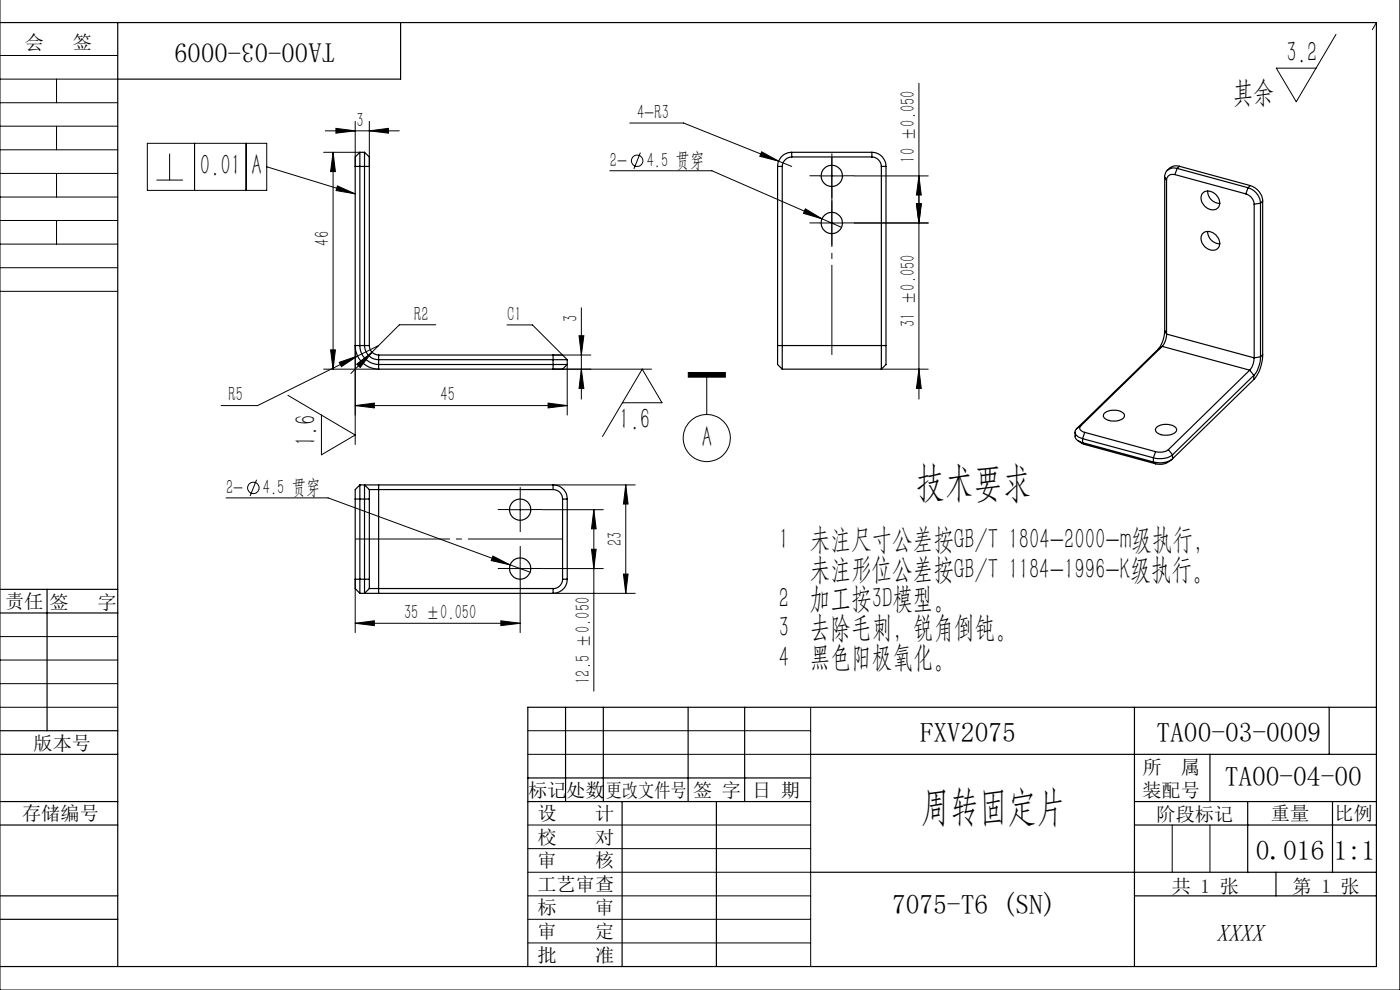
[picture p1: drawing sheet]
<svg xmlns="http://www.w3.org/2000/svg" width="297mm" height="210mm" viewBox="0 0 297 210" stroke-linecap="round" stroke-linejoin="round" font-family="sans-serif">
<g fill="none" stroke="#000" stroke-width=".25">
<path d="M0 4.8h292v200.2h-292M25 4.8v200.2M85 4.8v12h-60M75.4 35.3h3M75.4 35.3v38M76.3 32.3v41a4.1 4.1 0 0 0 4 4h40M76.3 32.3l-.9 1v2M76.3 32.3h1M77.3 32.3v41a3 3 0 0 0 3 3h40M77.3 32.3l1.1 1v2M78.4 35.3v38M165 35.3h.9"/>
<path d="M165 35.3v38M165.9 35.3v43M168 33.3a2.1 2.1 0 0 0-2.1 2M168 32.3a3 3 0 0 0-3 3M168 32.3h17M168 33.3h17M168 32.3v1M185 33.3a2.1 2.1 0 0 1 2 2M185 32.3a3 3 0 0 1 3 3M185 32.3v1M187 35.3v43M187 35.3h1"/>
<path d="M188 35.3v38M247.1 37.6l.4 .7M247.1 37.6v32.6M247.5 38.3v32.6M249.2 37a1.31 1.31 0 0 0-1.7 1.3M249.2 37l15.1 4.1M249.7 35.7a1.94 1.94 0 0 0-2.6 1.9M249.7 35.7l15.1 4.1M249.7 35.7l-.5 1.3M250.2 35.3a2.35 2.35 0 0 0-2.6 .9M250.2 35.3l-.5 .4M250.2 35.3l15 4.1"/>
<path d="M264.8 39.8a3.7 3.7 0 0 1 2.6 3.3M264.8 39.8l-.5 1.3M265.2 39.4a3.7 3.7 0 0 1 2.7 3.2M265.2 39.4l-.4 .4M255.2 40.9a2.32 2.32 0 0 1 3.5 1.5 1.57 1.57 0 0 1-.6 1.9 1.57 1.57 0 0 1-1.9-.1 2.27 2.27 0 0 1-1-3.3zM255.2 49.5a2.32 2.32 0 0 1 3.5 1.5 1.57 1.57 0 0 1-.6 1.9 1.57 1.57 0 0 1-1.9-.1 2.27 2.27 0 0 1-1-3.3zM256.2 40.5a2.66 2.66 0 0 0 2.6 2.7M256.2 49.1a2.66 2.66 0 0 0 2.6 2.6M264.3 41.1a2.46 2.46 0 0 1 1.8 2.2M266.1 43.3v32.6M267.4 43.1l-1.3 .2M267.4 43.1v32.6"/>
<path d="M267.9 42.6l-.5 .5M267.9 42.6v32.6M75.4 73.3a5 5 0 0 0 4.9 5M75.4 73.3h3M78.4 73.3a1.97 1.97 0 0 0 1.9 2M80.3 75.3h37M80.3 75.3v3M80.3 78.3h37M117.3 75.3h2l1 1M117.3 75.3v3M120.3 77.3l-1 1h-2M120.3 76.3v1"/>
<path d="M165 73.3v4l.9 1M165 73.3h23M165.9 78.3h21.1M188 73.3v4l-1 1M245.7 74.1l-17.3 16.8M246.6 73.5l-17.3 16.8M246.6 73.5l18.5 5M246.6 73.5l-.9 .6M247.1 70.2a6.6 6.6 0 0 1-1.4 3.9M247.1 70.2l.4 .7M247.5 70.9a4.2 4.2 0 0 1-.9 2.6M247.5 70.9l18.6 5"/>
<path d="M265.1 78.5l-17.2 16.9M265.1 78.5l.9 1.1M266 79.6l-17.3 16.9M266 79.6v.9M266.1 75.9a4 4 0 0 1-1 2.6M267.4 75.7a6.4 6.4 0 0 1-1.4 3.9M267.4 75.7l-1.3 .2M267.9 75.2a8.4 8.4 0 0 1-1.9 5.3M267.9 75.2l-.5 .5M228.1 91.7v.8a1.75 1.75 0 0 0 1.6 1.4M228.4 90.9a1.2 1.2 0 0 0-.2 1.3 1.2 1.2 0 0 0 1.1 .7l.4 .2M228.7 93.4l1.4 .9"/>
<path d="M229.3 90.3a.78 .78 0 0 0-.2 .9 .78 .78 0 0 0 .7 .4l.3 .1M229.3 90.3l-.9 .6M229.7 93.1l15 4M229.7 93.9l15 4.1M229.7 93.1v.8M229.7 93.9l.4 .4M230.1 91.7l15 4.1M230.1 91.7l-.4 1.4M230.1 94.3l15 4.1M234.3 87.6a3.4 3.4 0 0 1 4.2 .2 .96 .96 0 0 1-.9 1.3 2.99 2.99 0 0 1-3.5-.8zM244.7 97.1v.9M244.7 98l.4 .4"/>
<path d="M245.1 95.8l-.4 1.3M245.4 90.6a3.1 3.1 0 0 1 4.2 .4 1.6 1.6 0 0 1-1.9 1.3 2.25 2.25 0 0 1-2.6-1.2zM247.9 95.4a3.2 3.2 0 0 1-2.8 .4M247.9 95.4l.8 1.1M248.5 97.5a3.5 3.5 0 0 1-3.4 .9M248.7 96.5a4.7 4.7 0 0 1-4 .6M248.7 97.3a4.5 4.5 0 0 1-4 .7M248.7 96.5v.8M266 80.5l-17.3 16.8M75.4 105.9v17M75.4 105.9h3M76.3 102.9v23"/>
<path d="M76.3 102.9l-.9 .9v2.1M76.3 102.9h1M77.3 102.9v23M77.3 102.9h3M77.3 102.9l1.1 .9M78.4 103.8v2.1M78.4 103.8h38.9M78.4 105.9v17M80.3 102.9v23M80.3 102.9h37M117.3 103.8a1.97 1.97 0 0 1 2 2.1M117.3 102.9a3 3 0 0 1 3 3"/>
<path d="M117.3 102.9v.9M119.3 105.9h1M119.3 105.9v17M120.3 105.9v17M0 125h25M0 130h25M10 125v30M75.4 122.9v1.9l.9 1.1M75.4 122.9h3M76.3 125.9h1M77.3 125.9h3M78.4 122.9v1.9"/>
<path d="M78.4 124.8h38.9M78.4 124.8l-1.1 1.1M80.3 125.9h37M117.3 124.8v1.1M119.3 122.9a1.97 1.97 0 0 1-2 1.9M119.3 122.9h1M120.3 122.9a2.99 2.99 0 0 1-3 3M0 155h25M120 150v20M128 150v20M146 150v20M158 150v20"/>
<path d="M240.7 150v55M282 150v10M292 150h-180v55M0 160h25M0 170h25M0 175h25M112 170h60M112 165h60M132 170v35M152 170v35M172 160h120M240.7 170h51.3"/>
<path d="M240.7 175h51.3M256.7 160v10M264.7 170v15M282.7 170v15M0 195h25M0 190h25M172 185h120M240.7 190h51.3M270.7 185v5"/>
<circle cx="176.5" cy="37.3" r="2.26"/>
<circle cx="176.5" cy="47.3" r="2.25"/>
<circle cx="110.4" cy="108.1" r="2.25"/>
<circle cx="110.3" cy="120.6" r="2.26"/>
</g>
<g fill="none" stroke="#000" stroke-width=".21">
<path d="M297 -.1v210.1h-297v-210M0 16.8h25M0 11.8h25M12 16.8v5M194.9 17.7v67M283.4 7.3l-8.4 14.3-4.2-7.1h8.4M292 4.8l-.9 1.5M0 21.8h25M0 26.8h25M0 31.8h25M0 36.8h25M12 26.8v5"/>
<path d="M12 36.8v5M31.3 30.4h25.3v10h-25.3zM33.2 38.2h5.6M36 32.6v5.6M41.3 30.4v10M52.2 30.4v10M56.6 35.4l18.8 5.7M68.7 32.3h7.6M69 27.8h15.7M70.7 32.3v46M70.7 32.3l.5 4.1h-1.1zM71.3 27.2l4.1 .6-4.1 .4z"/>
<path d="M71.6 39.4l3.8 1.7-4.1-.7zM75.4 25.7v9.6M78.4 27.8l4-.6v1zM78.4 25.7v9.6M129.4 36.2h21.6l27.5 12M133.6 26.1h11.4l20.2 8.1M135.9 32.4l-1.4 3.4M161.6 32.2l3.6 2-4-1zM165.2 34.2l2.8 1.1M174 37.3h5M176.5 34.8v5M181.2 37.3h15.7"/>
<path d="M194.9 37.3l.5 4.1h-1zM0 41.8h25M0 46.8h25M0 51.8h25M0 56.8h25M12 46.8v5M170.9 44.3l3.5 2.1-3.9-1.1zM174 47.3h5M176.5 44.8v5M181.2 47.3h15.7M194.4 43.2h1l-.5 4.1zM0 61.8h25"/>
<path d="M68.7 78.3h11.6M70.1 74.2h1.1l-.5 4.1zM72 76.9l3.8-1.4-3.4 2.3zM75.4 73.3v21M75.7 77.2l3.2-2.5-2.5 3.3zM78.9 74.7l-4.5 4.5M80.3 73.3l-25.7 12.7h-7.7M92.5 68.9h-7.8l-5.8 5.8M107.6 68.9h5.4l6.3 6.4M117.3 78.3h20.9M117.3 75.3h8M120.3 77.3v10.7"/>
<path d="M122.8 71.2h1.1l-.6 4.1zM123.3 65.3v19.4M123.3 78.3l.6 4.1h-1.1zM146 79h7.9v1h-7.9zM187 78.3h9.9M194.9 78.3l.5 4.1h-1zM61.1 83.8l14.3 8.5-7.2 4.2v-8.5M75.4 86l4-.5v1zM75.4 86h44.9M116.3 85.5l4 .5-4 .5zM132 85.4h8.4l-4.2-7.1-8.4 14.3M149.9 80v7.9"/>
<path d="M47.9 105.6h21.7l42.9 15.8M54.4 101.8l-1.3 3.4M104.6 118l3.6 1.8-4-.9zM107.8 108.1h5.1M110.3 105.6v5M110.3 118.1v5M115.1 108.1h12.9M117.3 102.9h17.5M125.5 116.5h1l-.5 4.1zM126 108.1l.5 4.1h-1zM126 108.1v38.5M132.8 102.9l.4 4h-.9z"/>
<path d="M132.8 102.9v23M0 135h25M75.4 132.2l4-.5v1zM75.4 122.9v11.3M75.4 132.2h34.9M106.3 131.7l4 .5-4 .5zM107.8 120.6h5.1M110.3 125.4v8.8M115.1 120.6h12.9M117.3 125.9h17.5M132.3 121.8h.9l-.4 4.1zM0 140h25"/>
<path d="M0 150h25M0 145h25M112 155h60M172 150v55M112 160h60M112 175h60M248.7 175v10M256.7 175v10M112 185h60M112 190h60M112 195h60M112 180h60"/>
<path d="M112 200h60M240.7 205h.1"/>
<circle cx="135.2" cy="34.1" r="1.22"/>
<circle cx="149.9" cy="92.9" r="5"/>
<circle cx="53.7" cy="103.5" r="1.22"/>
</g>
<path d="M176.5 33.3v42" fill="none" stroke="#000" stroke-width=".21" stroke-dasharray="30.5 1.3 1.3 1.3" stroke-dashoffset="11.4" stroke-linecap="butt"/>
<g fill="none" stroke="#000" stroke-width=".21" stroke-dasharray="30.5 1.3 1.3 1.3" stroke-linecap="butt">
<path d="M174 37.3h-2.3M176.5 34.8v-2.3M176.5 39.8v2.2M179 37.3h2.2M174 47.3h-2.3M176.5 44.8v-2.3M176.5 49.8v2.2M179 47.3h2.2M107.9 108.1h-2.3M110.4 105.6v-2.3M110.4 110.6v2.2M110.4 118.1v-2.3"/>
<path d="M112.9 108.1h2.2M107.9 120.6h-2.3M110.4 123.1v2.2M112.9 120.6h2.2"/>
</g>
<path d="M119.4 114.3h-44" fill="none" stroke="#000" stroke-width=".21" stroke-dasharray="30.5 1.3 1.3 1.3" stroke-dashoffset="10.4" stroke-linecap="butt"/>
<g fill="#000">
<path d="M70.7 32.3l.5 4.1h-1.1zM70.1 74.2h1.1l-.5 4.1zM122.8 71.2h1.1l-.6 4.1zM123.3 78.3l.6 4.1h-1.1z"/>
<path d="M78.4 27.8l4-.6v1zM71.3 27.2l4.1 .6-4.1 .4zM106.3 131.7l4 .5-4 .5zM75.4 132.2l4-.5v1z"/>
<path d="M71.6 39.4l3.8 1.7-4.1-.7zM146 79h7.9v1h-7.9z"/>
<path d="M194.4 43.2h1l-.5 4.1zM194.9 37.3l.5 4.1h-1z"/>
<path d="M194.4 43.2h1l-.5 4.1zM194.9 78.3l.5 4.1h-1zM132.8 102.9l.4 4h-.9zM132.3 121.8h.9l-.4 4.1zM126 108.1l.5 4.1h-1zM125.5 116.5h1l-.5 4.1z"/>
<path d="M72 76.9l.4 .9 3.4-2.3zM75.7 77.2l.7 .8 2.5-3.3zM161.6 32.2l-.4 1 4 1zM170.9 44.3l-.4 1 3.9 1.1zM104.6 118l-.4 .9 4 .9z"/>
<path d="M75.4 86l4-.5v1zM116.3 85.5l4 .5-4 .5z"/>
</g>
<g font-size="8.8">
<text x="194.3" y="105.3">技术要求</text>
<text x="195.4" y="174">周转固定片</text>
</g>
<g font-size="6.3">
<text x="272.9" y="13.2">3.2</text>
<text x="261.5" y="21.5">其余</text>
<text x="42.4" y="37.2">0.01</text>
<text x="53.3" y="37.2">A</text>
<text x="67" y="94.6" transform="rotate(-90 67 94.6)">1.6</text>
<text x="131.4" y="91">1.6</text>
<text x="148.9" y="94.8">A</text>
<text x="165.2" y="116.5">1 未注尺寸公差按GB/T 1804-2000-m级执行，</text>
<text x="171.8" y="122.8">未注形位公差按GB/T 1184-1996-K级执行。</text>
<text x="165.2" y="129">2 加工按3D模型。</text>
<text x="165.2" y="135.2">3 去除毛刺，锐角倒钝。</text>
<text x="165.2" y="141.4">4 黑色阳极氧化。</text>
</g>
<g font-size="5.8">
<text x="71.1" y="9.2" transform="rotate(-180 71.1 9.2)">TA00-03-0009</text>
<text x="195.1" y="157.4">FXV2075</text>
<text x="245.3" y="157.4">TA00-03-0009</text>
<text x="259.8" y="166.6">TA00-04-00</text>
<text x="266.4" y="182.4">0.016</text>
<text x="283" y="182.4">1:1</text>
<text x="189.3" y="194">7075-T6 (SN)</text>
</g>
<text font-size="5.1" x="258" y="199.5">XXXX</text>
<g font-size="4.4">
<text x="75.6" y="26.8">3</text>
<text x="135.1" y="25.2">4-R3</text>
<text x="129.4" y="35.4">2-</text>
<text x="137.2" y="35.4">4.5 贯穿</text>
<text x="194.1" y="34.5" transform="rotate(-90 194.1 34.5)">10 ±0.050</text>
<text x="69.8" y="52.1" transform="rotate(-90 69.8 52.1)">46</text>
<text x="87.9" y="68">R2</text>
<text x="107.6" y="68">C1</text>
<text x="122.5" y="68.3" transform="rotate(-90 122.5 68.3)">3</text>
<text x="194.1" y="69.3" transform="rotate(-90 194.1 69.3)">31 ±0.050</text>
<text x="48.5" y="85.1">R5</text>
<text x="93.4" y="85.1">45</text>
<text x="48" y="104.8">2-</text>
<text x="55.8" y="104.8">4.5 贯穿</text>
<text x="131.9" y="115.9" transform="rotate(-90 131.9 115.9)">23</text>
<text x="85.7" y="131.3">35 ±0.050</text>
<text x="125.1" y="145" transform="rotate(-90 125.1 145)">12.5 ±0.050</text>
</g>
<g font-size="4.1">
<text x="5.3" y="10.3">会</text>
<text x="15.4" y="10.3">签</text>
<text x="1.1" y="129.1">责任</text>
<text x="10.5" y="129.1">签</text>
<text x="20.7" y="129.1">字</text>
<text x="7.1" y="159.1">版本号</text>
<text x="242.4" y="164.1">所</text>
<text x="250.5" y="164.1">属</text>
<text x="4.7" y="173.9">存储编号</text>
<text x="112.1" y="169.1">标记</text>
<text x="114" y="173.9">设</text>
<text x="120.1" y="169.1">处数</text>
<text x="126.2" y="173.9">计</text>
<text x="128.5" y="169.1">更改文件号</text>
<text x="147" y="169.1">签 字</text>
<text x="159.6" y="169.1">日 期</text>
<text x="242.4" y="169.1">装配号</text>
<text x="269.6" y="174">重量</text>
<text x="283.1" y="173.9">比例</text>
<text x="114" y="179.1">校</text>
<text x="126.2" y="179.1">对</text>
<text x="245.4" y="174.1">阶段标记</text>
<text x="114" y="183.9">审</text>
<text x="126.2" y="183.9">核</text>
<text x="114" y="189">工艺审查</text>
<text x="248.6" y="189.4">共 1 张</text>
<text x="274.2" y="189.4">第 1 张</text>
<text x="114" y="193.9">标</text>
<text x="126.2" y="193.9">审</text>
<text x="114" y="204">批</text>
<text x="114" y="199">审</text>
<text x="126.2" y="204">准</text>
<text x="126.2" y="199">定</text>
</g>
</svg>
